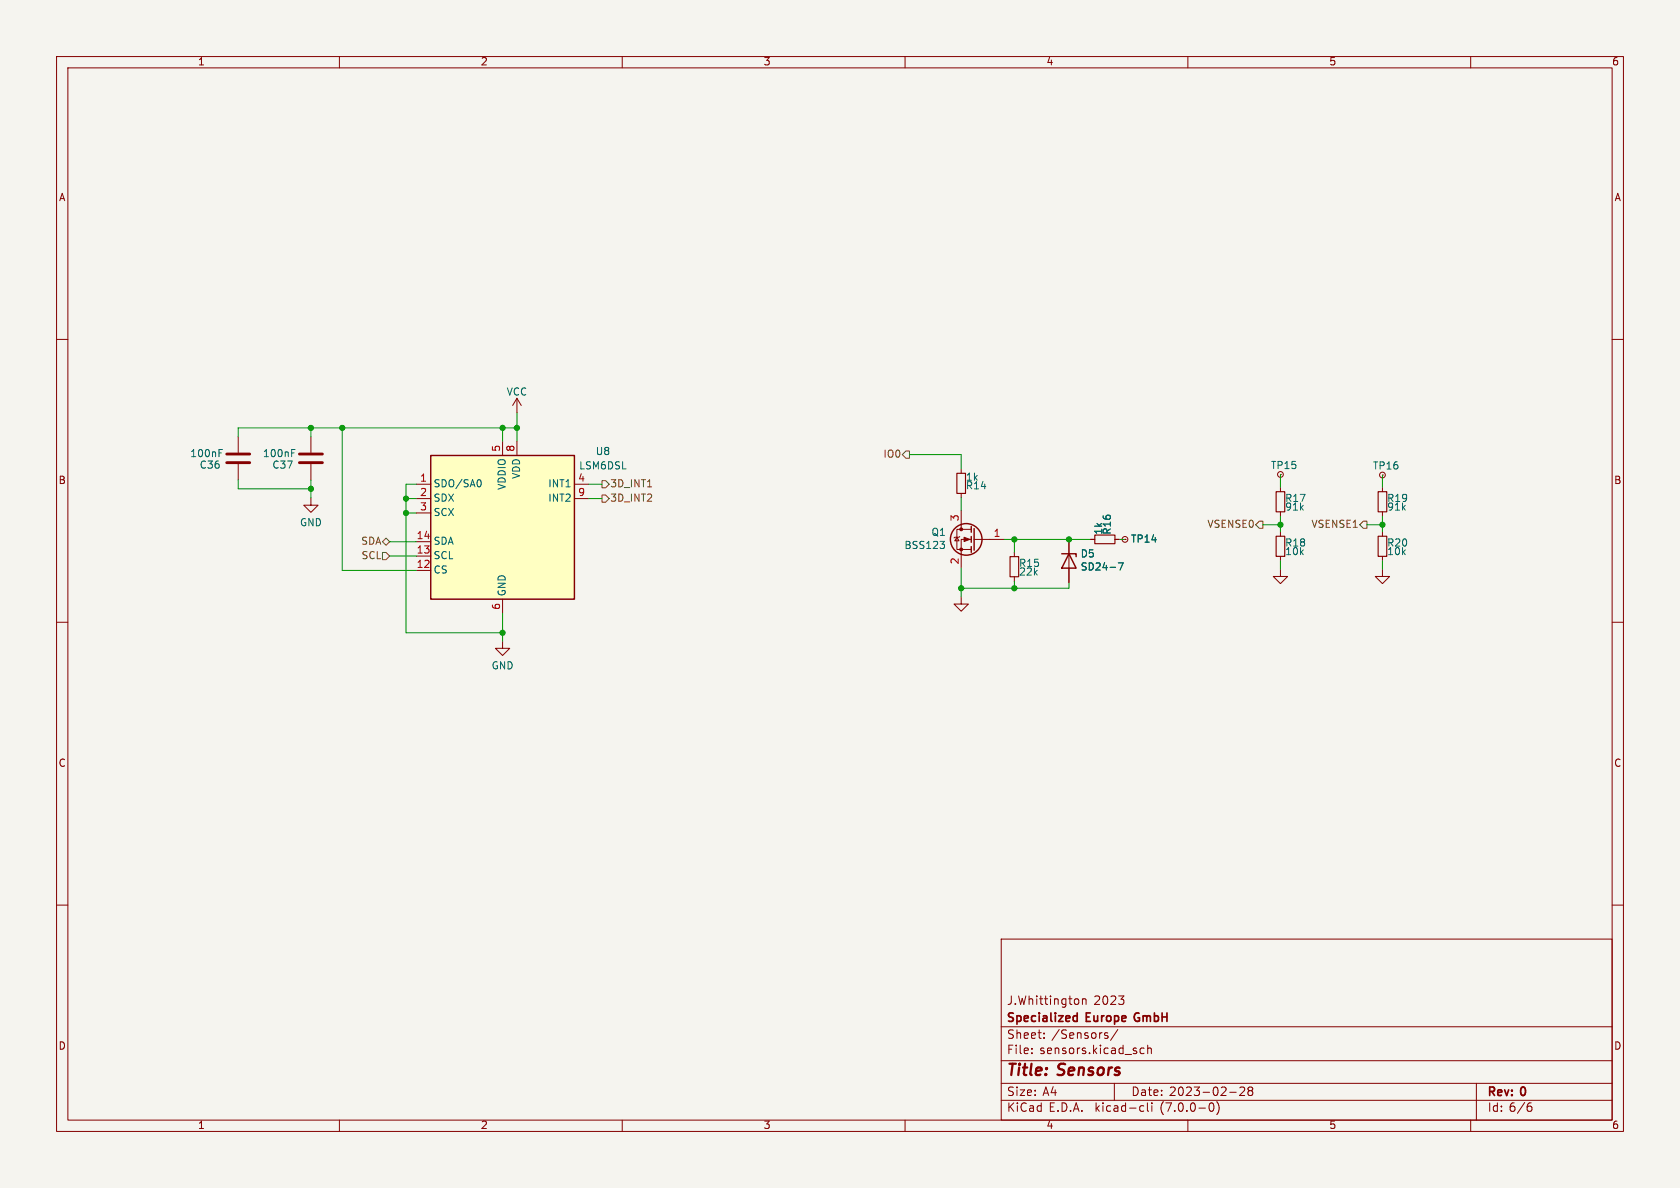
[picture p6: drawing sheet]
<svg xmlns="http://www.w3.org/2000/svg" width="297mm" height="210mm" viewBox="0 0 297 210" stroke-linecap="round" stroke-linejoin="round" font-family="sans-serif">
<path d="M0 0h297v210h-297z" fill="#f5f4ef" stroke="#f5f4ef" stroke-width=".18"/>
<g fill="none" stroke="#840000" stroke-width=".18">
<path d="M10 10h277v190h-277zM12 12h273v186h-273zM60 10v2M110 10v2M160 10v2M210 10v2M260 10v2M10 60h2M285 60h2M42.1 77.2v2.8M55 77.2v2.8M88.8 78v2.5"/>
<path d="M91.4 70.4v2.5M91.4 78v2.5M91.4 70.4l-.8 1.3M91.4 70.4l.8 1.3M42.1 82v2.8M55 88v1.3h1.2l-1.2 1.3-1.3-1.3h1.3M55 82v2.8M73.6 85.6h2.5M73.6 98.3h2.5M73.6 95.8h2.5M73.6 88.1h2.5M73.6 90.7h2.5"/>
<path d="M101.5 85.6h2.6M101.5 88.1h2.6M169.2 95l.3 .6h-.7zM169.7 94.8l-.2 .2h-.7l-.1 .1M169.9 82.9v.8M169.9 87.2v.8M169.9 90.3v3.3M171.7 95.4h-1.8v5M171.7 93.6h-2.5v3.5h2.5M172.2 95.4h5.3M179.3 97.6v.8M189 95.4v7.6"/>
<path d="M192.8 95.4h.7M197.1 95.4h.8M198.9 95.4h.1M226.4 83.9h.1M226.4 86.2v.7M226.4 90.5v.7M226.4 94v.8M226.4 98.3v.8M244.4 84h.1M244.4 86.2v.7M244.4 90.5v.7M244.4 94v.8"/>
<path d="M244.4 98.3v.8M10 110h2M73.6 100.8h2.5M88.8 113.3v1.3h1.3l-1.3 1.3-1.2-1.3h1.2M88.8 105.9v2.6M169.9 105.5v1.3h1.3l-1.3 1.3-1.2-1.3h1.2M179.3 102v.7M226.4 100.6v1.3h1.2l-1.2 1.3-1.3-1.3h1.3M244.4 100.6v1.3h1.3l-1.3 1.3-1.3-1.3h1.3M285 110h2M10 160h2M285 160h2"/>
<path d="M177 166h108v32h-108zM190.6 176.7v.7M191.4 176.6v1M191.4 176.7l.2-.1h.3l.1 1M197.8 176.1h.9l-.5 .5M198.6 176.8v.6M60 198v2M110 198v2M160 198v2M177 194.5h108M177 191.5h108M177 187.5h108"/>
<path d="M177 181.5h108M182.4 186.1v.2M182.4 185.3v.2M184.6 183.4v.2M184.6 182.6v.2M195.5 183.1h.3l.1 .2-.2 .3h-.3M195.5 182.6h.3M197 191.5v3M197.6 182l-1.3 1.9M201.5 186l.3 .3 .5-.1M201.8 195.5h.4M202.2 196.4l-.4 .1"/>
<path d="M202.3 185.3h-.5l-.3 .2M202.8 195v1.2l.3 .3M202.9 185.4l.2-.1h.4v1M202.9 184.8v1.5M203.6 195v.1M203.6 195.5v1M210 198v2M214 195h.1a.81 .81 0 0 1 .6 .6 .81 .81 0 0 1-.3 .8l-.2 .1a.81 .81 0 0 1-.5-.7 .81 .81 0 0 1 .3-.8zM215.2 194.8a1.74 1.74 0 0 1-.1 2.2M217.4 193.1h1.1M219.2 192.3l.6-.1 .2 .1v.3l-.9 1.1h.9M220.9 192.8l-.3-.3 .3-.3h.3l.3 .2-.3 .4"/>
<path d="M220.9 192.8l-.3 .3 .1 .4 .2 .2h.3l.3-.3-.1-.5-.2-.1M220.9 192.8h.3M260 198v2M261 191.5v6.5M270.3 195.5h.2l.3 .3v.5l-.5 .2M270.4 195h-.1"/>
<circle cx="198.9" cy="95.4" r=".51"/>
<circle cx="226.4" cy="83.9" r=".51"/>
<circle cx="244.4" cy="84" r=".51"/>
</g>
<path d="M189.9 179.6h.5M190.4 179.1v1.5M189.9 180.5h.5" fill="none" stroke="#840000" stroke-width=".3"/>
<path d="M169.2 83.7h1.5v3.5h-1.5zM178.6 98.4h1.5v3.6h-1.5zM193.5 94.6h3.6v1.5h-3.6zM225.6 94.8h1.5v3.5h-1.5zM225.6 86.9h1.5v3.6h-1.5zM243.6 86.9h1.6v3.6h-1.6zM243.6 94.8h1.6v3.5h-1.6z" fill="none" stroke="#840000" stroke-width=".2"/>
<path d="M76.1 80.5h25.4v25.4h-25.4z" fill="#ffffc2" stroke="#ffffc2" stroke-width=".18"/>
<g fill="none" stroke="#840000" stroke-width=".25">
<path d="M76.1 80.5h25.4v25.4h-25.4zM171.7 93.1v1M171.7 94.8v1.1M171.7 96.6v1M172.2 93.4v3.9M187.7 97.9h2.5v.5M189 97.9l1.2 2.5h-2.5z"/>
<circle cx="170.8" cy="95.4" r="2.79"/>
</g>
<path d="M38.7 79.5h.6M51.6 79.5h.6M84.8 84.8a.79 .79 0 0 1 0 1.3M166.9 96.2l.1 .2-.1 .5M167 95.7l-.5 .5M197.7 99.5h.9l-.6 1.3" fill="none" stroke="#006464" stroke-width=".18"/>
<path d="M40.1 80.3h4M40.1 81.8h4M52.9 80.3h4.1M52.9 81.8h4.1" fill="none" stroke="#840000" stroke-width=".51"/>
<g fill="#840000" stroke="#840000" stroke-width=".18">
<path d="M170.4 95l1 .4-1 .3z"/>
<circle cx="169.9" cy="97.1" r=".25"/>
<circle cx="169.9" cy="93.6" r=".25"/>
</g>
<path d="M67.6 97.7h.6l.7 .6-.7 .6h-.6zM67.6 95.8l.6-.7 .7 .7-.7 .6zM106.4 87.5h.7l.6 .6-.6 .7h-.7zM106.4 85h.7l.6 .6-.6 .6h-.7zM159.5 80.4l.6-.7h.7v1.3h-.7zM222.6 92.1h.7v1.3h-.7l-.6-.6zM241 92.1h.7v1.3h-.7l-.6-.6z" fill="none" stroke="#725600" stroke-width=".18"/>
<g fill="none" stroke="#009600" stroke-width=".18">
<path d="M55 75.6v1.6M60.5 75.6v25.2h13.1M88.8 75.6v2.4M91.4 72.9v5.1M91.4 75.6h-49.3v1.6M42.1 84.8v1.6h12.9M55 84.8v3.2M68.9 98.3h4.7M68.9 95.8h4.7M71.8 88.1h1.8M71.8 90.7h1.8M73.6 85.6h-1.8v26.3h17"/>
<path d="M104.1 88.1h2.3M104.1 85.6h2.3M160.8 80.4h9.1v2.5M169.9 88v2.3M177.5 95.4h15.3M179.3 95.4v2.2M197.9 95.4h1M223.3 92.8h3.1M226.4 83.9v2.3M226.4 91.2v2.8M226.4 99.1v1.5M241.7 92.8h2.7"/>
<path d="M244.4 84v2.2M244.4 91.2v2.8M244.4 99.1v1.5M88.8 108.5v4.8M169.9 100.4v5.1M179.3 102.7v1.3M189 103v1h-19.1"/>
</g>
<g fill="#009600" stroke="#009600" stroke-width=".18">
<circle cx="55" cy="86.4" r=".46"/>
<circle cx="71.8" cy="88.1" r=".46"/>
<circle cx="60.5" cy="75.6" r=".46"/>
<circle cx="55" cy="75.6" r=".46"/>
<circle cx="71.8" cy="90.7" r=".46"/>
<circle cx="88.8" cy="111.9" r=".46"/>
<circle cx="88.8" cy="75.6" r=".46"/>
<circle cx="91.4" cy="75.6" r=".46"/>
<circle cx="189" cy="95.4" r=".46"/>
<circle cx="179.3" cy="104" r=".46"/>
<circle cx="179.3" cy="95.4" r=".46"/>
<circle cx="169.9" cy="104" r=".46"/>
<circle cx="226.4" cy="92.8" r=".46"/>
<circle cx="244.4" cy="92.8" r=".46"/>
</g>
<g font-size="2.8" fill="#840000">
<text x="178" y="190.8">Title:</text>
<text x="187.1" y="190.8">Sensors</text>
</g>
<g font-size="2.1" fill="#840000">
<text x="178" y="177.9">J.Whittington</text>
<text x="193.3" y="177.9">2023</text>
<text x="178" y="183.9">Sheet:</text>
<text x="178" y="181.1">Specialized</text>
<text x="185.9" y="183.9">/Sensors/</text>
<text x="192.1" y="181.1">Europe</text>
<text x="201.1" y="181.1">GmbH</text>
<text x="178" y="186.6">File:</text>
<text x="183.8" y="186.6">sensors.kicad_sch</text>
<text x="178" y="196.8">KiCad</text>
<text x="178" y="194">Size:</text>
<text x="184.3" y="194">A4</text>
<text x="185.4" y="196.8">E.D.A.</text>
<text x="193.7" y="196.8">kicad-cli</text>
<text x="200" y="194">Date:</text>
<text x="205.2" y="196.8">(7.0.0-0)</text>
<text x="206.7" y="194">2023-02-28</text>
<text x="263" y="194.2">Rev:</text>
<text x="263" y="196.8">Id: 6/6</text>
<text x="269" y="194.2">0</text>
</g>
<g font-size="1.8" fill="#840000">
<text x="35" y="11.8">1</text>
<text x="85" y="11.8">2</text>
<text x="135" y="11.8">3</text>
<text x="185" y="11.8">4</text>
<text x="235" y="11.8">5</text>
<text x="285" y="11.8">6</text>
<text x="10.4" y="35.8">A</text>
<text x="285.4" y="35.8">A</text>
<text x="10.3" y="85.8">B</text>
<text x="285.3" y="85.8">B</text>
<text x="10.3" y="135.8">C</text>
<text x="285.3" y="135.8">C</text>
<text x="10.3" y="185.8">D</text>
<text x="285.3" y="185.8">D</text>
<text x="35" y="199.8">1</text>
<text x="85" y="199.8">2</text>
<text x="135" y="199.8">3</text>
<text x="185" y="199.8">4</text>
<text x="235" y="199.8">5</text>
<text x="285" y="199.8">6</text>
</g>
<g font-size="1.8" fill="#006464">
<text x="89.5" y="70.2">VCC</text>
<text x="33.6" y="81.1">100nF</text>
<text x="35.2" y="83.1">C36</text>
<text x="46.4" y="81.1">100nF</text>
<text x="48.1" y="83.1">C37</text>
<text x="102.3" y="83.3">LSM6DSL</text>
<text x="105.3" y="80.7">U8</text>
<text x="224.6" y="83.2">TP15</text>
<text x="242.7" y="83.3">TP16</text>
<text x="76.7" y="86.4">SDO/SA0</text>
<text x="76.7" y="89">SDX</text>
<text x="89.7" y="86.7" transform="rotate(-90 89.7 86.7)">VDDIO</text>
<text x="92.2" y="84.8" transform="rotate(-90 92.2 84.8)">VDD</text>
<text x="96.8" y="86.4">INT1</text>
<text x="96.8" y="89">INT2</text>
<text x="170.7" y="86.8">R14</text>
<text x="170.7" y="85.3">1k</text>
<text x="227.1" y="89">R17</text>
<text x="245.2" y="89">R19</text>
<text x="53" y="93.3">GND</text>
<text x="76.7" y="91.5">SCX</text>
<text x="164.6" y="95">Q1</text>
<text x="195.1" y="94.6" transform="rotate(-90 195.1 94.6)">1k</text>
<text x="196.7" y="94.6" transform="rotate(-90 196.7 94.6)">R16</text>
<text x="227.1" y="90.5">91k</text>
<text x="245.2" y="90.5">91k</text>
<text x="76.7" y="101.7">CS</text>
<text x="76.7" y="99.1">SCL</text>
<text x="76.7" y="96.6">SDA</text>
<text x="159.8" y="97.3">BSS123</text>
<text x="180.1" y="100.5">R15</text>
<text x="191" y="98.8">D5</text>
<text x="191" y="101.1">SD24-7</text>
<text x="199.9" y="96.2">TP14</text>
<text x="227.1" y="96.9">R18</text>
<text x="227.1" y="98.4">10k</text>
<text x="245.2" y="96.9">R20</text>
<text x="245.2" y="98.4">10k</text>
<text x="89.7" y="105.4" transform="rotate(-90 89.7 105.4)">GND</text>
<text x="180.1" y="102">22k</text>
<text x="86.9" y="118.6">GND</text>
</g>
<g font-size="1.8" fill="#a90000">
<text x="88.6" y="79.9" transform="rotate(-90 88.6 79.9)">5</text>
<text x="91.1" y="79.9" transform="rotate(-90 91.1 79.9)">8</text>
<text x="74.2" y="85.3">1</text>
<text x="74.2" y="87.9">2</text>
<text x="102.2" y="85.3">4</text>
<text x="102.2" y="87.9">9</text>
<text x="73.6" y="95.5">14</text>
<text x="74.2" y="90.4">3</text>
<text x="169.7" y="92.2" transform="rotate(-90 169.7 92.2)">3</text>
<text x="175.6" y="95.1">1</text>
<text x="73.6" y="100.6">12</text>
<text x="73.6" y="98">13</text>
<text x="169.7" y="99.8" transform="rotate(-90 169.7 99.8)">2</text>
<text x="88.6" y="107.9" transform="rotate(-90 88.6 107.9)">6</text>
</g>
<g font-size="1.8" fill="#725600">
<text x="156" y="81.2">IO0</text>
<text x="107.9" y="89">3D_INT2</text>
<text x="107.9" y="86.4">3D_INT1</text>
<text x="213.3" y="93.6">VSENSE0</text>
<text x="231.7" y="93.6">VSENSE1</text>
<text x="63.7" y="96.6">SDA</text>
<text x="63.8" y="99.1">SCL</text>
</g>
</svg>
